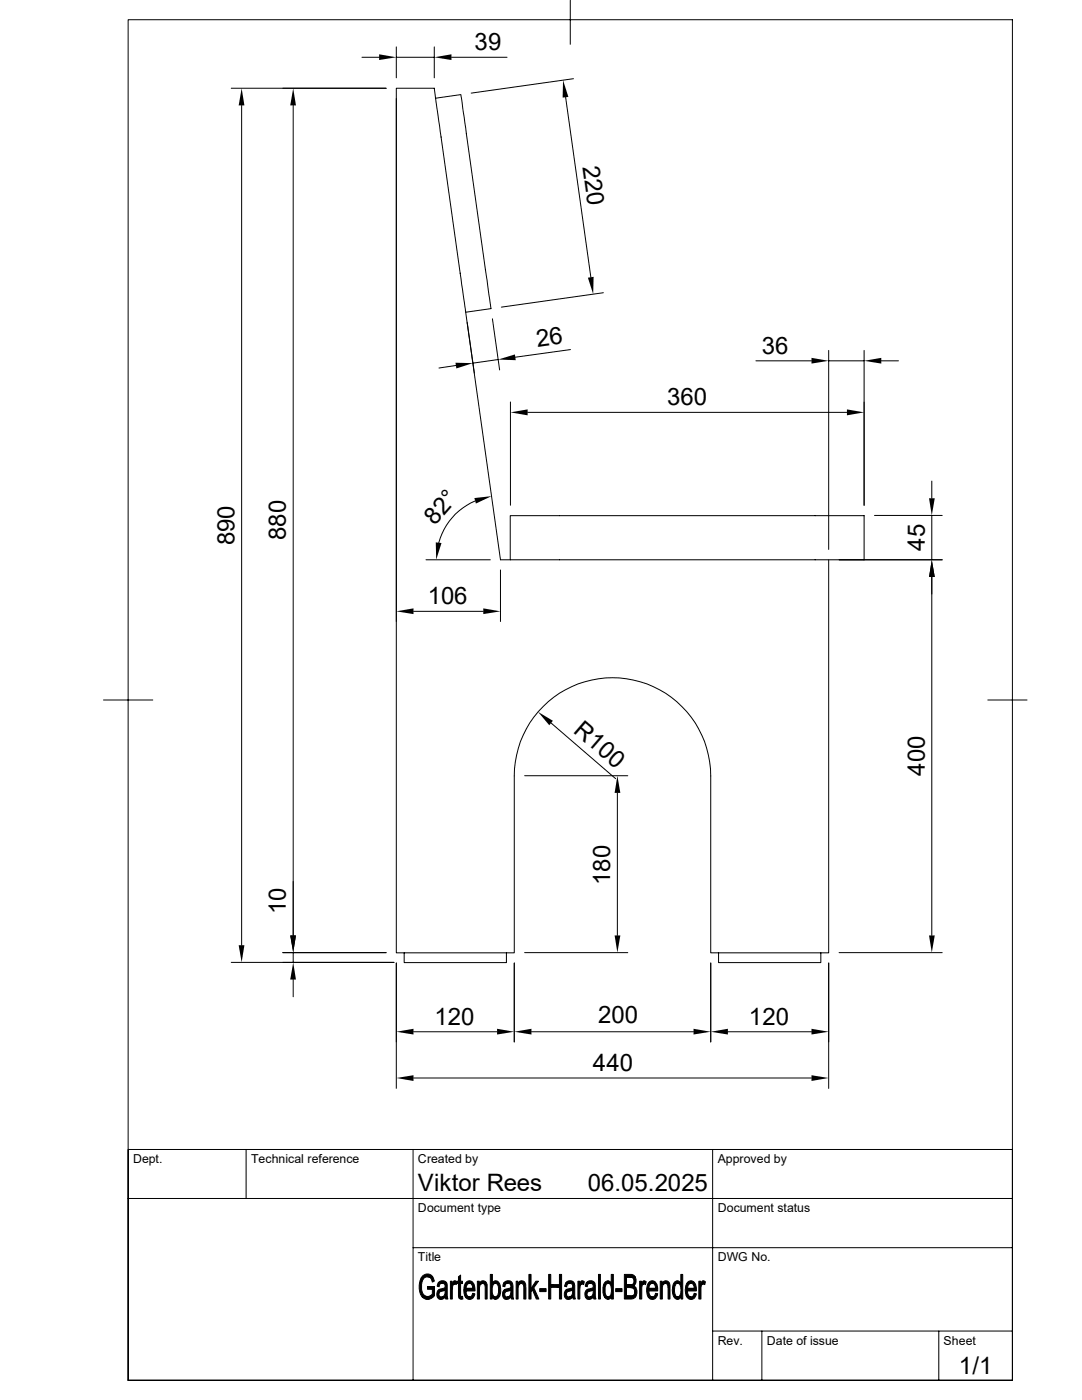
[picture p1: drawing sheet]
<svg xmlns="http://www.w3.org/2000/svg" width="216mm" height="279mm" viewBox="0 0 216 279" stroke-linecap="round" stroke-linejoin="round" font-family="sans-serif">
<g fill="none" stroke="#000" stroke-width=".2">
<path d="M25.6 3.9h176.4v271.6h-176.4zM46.1 17.6h30.9M72.2 11.4h3.4M79.1 19.6v104.4M79.1 9.4v6.1M79.1 11.4h7.6M86.7 9.4v6.1M86.9 19.6l5.1-.6 6 42.6-5.1 .7zM86.9 19.6l-.2-2h-7.6v172.6h23.5v-35.3a19.6 19.6 0 0 1 19.6-19.6 19.6 19.6 0 0 1 19.6 19.6v35.3h23.6v-78.5M90.1 11.4h11.1M112.9 19.4l5 35.9M113.8 0v8.8"/>
<path d="M114.4 15.7l-20.4 2.9M48.2 21v167.6M58.5 21v165.7M120.4 58.4l-20.4 2.9M91 72.9l-3.4 .5M92.9 62.3l7 49.4h1.9M98.3 63.6l1.4 10.2M99.4 71.8l-5 .7M113.8 69.8l-11 1.5M150.8 72h11.1M165.4 69.9v39.7M165.4 72h7"/>
<path d="M172.4 69.9v30.9M175.9 72h3.4M94.8 100a12.7 12.7 0 0 0-7.3 8.3M101.9 80.2v20.6M105.3 82.3h63.7M185.9 96v3.4M85 111.7h12.8M99.9 113.7v10.3M101.8 102.9h70.6v8.8h-70.6zM167.4 111.7h20.6M174.5 102.9h13.5M185.9 102.9v8.8"/>
<path d="M185.9 115.1v71.6M20.7 139.7h9.8M82.5 122h13.9M197.1 139.7h7.8M104.7 154.8h20.6M109.9 144.3l13 11.1M123.2 158.2v28.5M46.1 192.1h32.5M56.4 190.1h20.6M58.5 190.1v2M58.5 195.5v3.4M79.1 192.2v25"/>
<path d="M80.6 190.2v1.9h20.4v-1.9M102.6 192.2v15.7M104.7 190.1h20.6M141.8 192.2v15.7M143.4 190.2v1.9h20.4v-1.9M165.4 192.2v25M167.4 190.1h20.6M82.5 205.9h16.7M82.5 215.1h79.4M106 205.9h32.4M145.2 205.9h16.7M25.6 239.2h176.4"/>
<path d="M49.1 229.4v9.8M82.4 229.4v46.1M142.2 229.4v46.1M202 229.4h-176.4v46.1M82.4 249h119.6M142.2 265.6h59.8M152 265.6v9.9M187.3 265.6v9.9"/>
</g>
<g fill="#000" stroke="#000" stroke-width=".2">
<path d="M84.4 254.6a1.31 1.31 0 0 1 1.9 .2h-1a1.79 1.79 0 0 0-1.2 2.3 1.49 1.49 0 0 0 1.2 1.6h-1.1a3.7 3.7 0 0 1 .2-4.1z" fill-rule="evenodd"/>
<path d="M85.3 254.8h1l.4 .9-.4 .2-.4-.9z" fill-rule="evenodd"/>
<path d="M85.3 256.8h1.4v1.8l-.3 .3a1.45 1.45 0 0 1-2.2-.1l1.3-.1 .8-.5v-.9h-1z" fill-rule="evenodd"/>
<path d="M87.4 256.1h.9a.59 .59 0 0 0-.7 .7l-.4-.1z" fill-rule="evenodd"/>
<path d="M87.3 257.6l.2-.2 1.3 .1a1.28 1.28 0 0 0-1.2 .8 .51 .51 0 0 0 .5 .6h.7a.9 .9 0 0 1-1.2 .3 .9 .9 0 0 1-.4-1.2z" fill-rule="evenodd"/>
<path d="M87.5 255.9a1.01 1.01 0 0 1 1.3-.2 1.01 1.01 0 0 1 .4 1.3l.2 2.2h-.5v-.4h-.6l.5-.5v-.8l-1.3-.1 .7-.2a.53 .53 0 0 0 .6-.5 .53 .53 0 0 0-.5-.6h-.9z" fill-rule="evenodd"/>
<path d="M88.1 258.9l.8-.1-.1 .1z" fill-rule="evenodd"/>
<path d="M89.9 255.7h.3v.5h.5l-.1 .1-.3 .5v2.4h-.4z" fill-rule="evenodd"/>
<path d="M90.6 255.7l.2-.1 .4 .2-.2 .6-.8-.2z" fill-rule="evenodd"/>
<path d="M91.5 254.8l.4-.3v1.2h.4v.5h-.4v2.4l.2 .1h-.6v-.1v-2.4h-.3v-.5h.3z" fill-rule="evenodd"/>
<path d="M91.5 258.7h.8l.1 .5-.5 .1a.45 .45 0 0 1-.4-.6z" fill-rule="evenodd"/>
<path d="M92.8 256.1h.9l-.5 .3-.2 .7h1.7l.1 .2v.3h-1.8l.2 .9 .5 .3h-.8a3 3 0 0 1-.1-2.7z" fill-rule="evenodd"/>
<path d="M93.1 255.8a1.09 1.09 0 0 1 1.2 0 1.09 1.09 0 0 1 .4 1.1v.2h-1.7h1.3l-.1-.6-.2-.3-1.1-.1z" fill-rule="evenodd"/>
<path d="M92.9 258.8h.9l.3-.1 .2-.6 .4 .1a1.01 1.01 0 0 1-.6 1.1 1.01 1.01 0 0 1-1.2-.5z" fill-rule="evenodd"/>
<path d="M95.3 255.7h.3v.5h.5l-.3 .2-.1 .5v2.3h-.4z" fill-rule="evenodd"/>
<path d="M95.7 256.1h.6l-.7 .1z" fill-rule="evenodd"/>
<path d="M96 255.7a.88 .88 0 0 1 1 .2 .88 .88 0 0 1 .2 .9v2.4h-.4v-2.3a.71 .71 0 0 0-.5-.8h-.6z" fill-rule="evenodd"/>
<path d="M97.8 254.3h.5v1.8h.5a1.68 1.68 0 0 0-.5 2l.3 .7h-.4v.4h-.4z" fill-rule="evenodd"/>
<path d="M98.2 258.8h.6l-.5 .1z" fill-rule="evenodd"/>
<path d="M98.5 255.7a1.03 1.03 0 0 1 1.4 1.3v.1a1.87 1.87 0 0 1-.9 2.2l-.4-.1-.3-.3 .5-.1a1.71 1.71 0 0 0 .6-2l-.2-.6-.9-.1z" fill-rule="evenodd"/>
<path d="M100.5 256.1h.8a.53 .53 0 0 0-.5 .7l-.5-.1z" fill-rule="evenodd"/>
<path d="M100.5 257.5h1.4a1.28 1.28 0 0 0-1.2 .8l.3 .5 .9 .1a.92 .92 0 0 1-1.2 .3 .92 .92 0 0 1-.4-1.2z" fill-rule="evenodd"/>
<path d="M100.6 255.9a1.03 1.03 0 0 1 1.3-.2 1.03 1.03 0 0 1 .5 1.2v1.9l.1 .4h-.4l-.1-.4h-.5l.3-.4 .1-.9-1.3-.1 .7-.2a.54 .54 0 0 0 .7-.5 .54 .54 0 0 0-.5-.6h-1z" fill-rule="evenodd"/>
<path d="M101.2 258.9l.8-.1-.1 .1z" fill-rule="evenodd"/>
<path d="M103 255.7h.3v.5h.5l-.3 .3-.1 .5v2.2h-.4z" fill-rule="evenodd"/>
<path d="M103.4 256.1h.6l-.7 .1z" fill-rule="evenodd"/>
<path d="M103.7 255.7a.88 .88 0 0 1 1 .2 .88 .88 0 0 1 .2 .9v2.4h-.4v-2.3a.71 .71 0 0 0-.5-.8h-.6z" fill-rule="evenodd"/>
<path d="M105.5 254.3h.5v2.8l.3 .3-.3 .5v1.3h-.5z" fill-rule="evenodd"/>
<path d="M106.9 255.7h.5l-.9 1.3 1 2.2h-.5l-.7-1.8-.3-.3z" fill-rule="evenodd"/>
<path d="M107.7 257.2h1.3v.6h-1.3z" fill-rule="evenodd"/>
<path d="M109.5 254.3h.4v2.1l1.7 .5h-1.7v2.3h-.4z" fill-rule="evenodd"/>
<path d="M111.6 254.3h.5v4.9h-.5v-2.3l-1.7-.5h1.7z" fill-rule="evenodd"/>
<path d="M112.9 256.1h.8a.59 .59 0 0 0-.6 .7l-.5-.1z" fill-rule="evenodd"/>
<path d="M112.9 257.5h1.3a1.28 1.28 0 0 0-1.2 .8 .52 .52 0 0 0 .5 .6h.7a.92 .92 0 0 1-1.2 .3 .92 .92 0 0 1-.4-1.2z" fill-rule="evenodd"/>
<path d="M113.1 255.8a1.03 1.03 0 0 1 1.2 0 1.03 1.03 0 0 1 .4 1.2l.1 2.2h-.4l-.1-.4h-.5l.4-.5 .1-.8-1.4-.1 .8-.2a.53 .53 0 0 0 .6-.5 .53 .53 0 0 0-.6-.6h-.8z" fill-rule="evenodd"/>
<path d="M113.5 258.9l.8-.1-.1 .1z" fill-rule="evenodd"/>
<path d="M115.3 255.7h.4v.5h.5l-.3 .2-.2 .4v2.4h-.4z" fill-rule="evenodd"/>
<path d="M116 255.7h.5v.7l-.8-.2z" fill-rule="evenodd"/>
<path d="M117 256.1h.8a.59 .59 0 0 0-.6 .7l-.4-.1z" fill-rule="evenodd"/>
<path d="M116.9 257.6l.2-.2 1.2 .1a1.28 1.28 0 0 0-1.2 .8 .51 .51 0 0 0 .5 .6h.7a.92 .92 0 0 1-1.2 .3 .92 .92 0 0 1-.4-1.2z" fill-rule="evenodd"/>
<path d="M117.2 255.8a1.03 1.03 0 0 1 1.2 0 1.03 1.03 0 0 1 .4 1.2l.1 2.2h-.4l-.1-.4h-.5l.4-.5 .1-.8-1.3-.1 .7-.2a.53 .53 0 0 0 .6-.5 .53 .53 0 0 0-.5-.6h-.9z" fill-rule="evenodd"/>
<path d="M117.6 258.9l.8-.1-.1 .1z" fill-rule="evenodd"/>
<path d="M119.4 254.3h.4v4.9h-.4z" fill-rule="evenodd"/>
<path d="M120.7 255.9a.7 .7 0 0 1 .7-.3 .7 .7 0 0 1 .6 .5h-.7a1.34 1.34 0 0 0-.6 1.7l.1 .5a.57 .57 0 0 0 .6 .5h-.8a3.2 3.2 0 0 1 .1-2.9z" fill-rule="evenodd"/>
<path d="M120.6 258.8h1.4a.73 .73 0 0 1-.7 .5 .73 .73 0 0 1-.7-.5z" fill-rule="evenodd"/>
<path d="M122 254.3h.4v4.9h-.4v-.4h-.5a2.08 2.08 0 0 0 0-2.6l-.2-.1h.7z" fill-rule="evenodd"/>
<path d="M122.9 257.2h1.2v.6h-1.2z" fill-rule="evenodd"/>
<path d="M124.6 254.3l1.6 .1 .6 .5h-1.8v1.5l1.6 .1-.2 .1 .5 .4h-1.9v1.7h1.9l-.5 .5h-1.8z" fill-rule="evenodd"/>
<path d="M125.7 254.9h1.1l.1 .4v.6l-.3 .6-1.6-.1h.7a.74 .74 0 0 0 .8-.8 .74 .74 0 0 0-.8-.7z" fill-rule="evenodd"/>
<path d="M125.8 257h1.1l.2 .6v.5l-.2 .6h-1.9h.9a.85 .85 0 0 0 .7-.9 .85 .85 0 0 0-.8-.8z" fill-rule="evenodd"/>
<path d="M127.6 255.7h.4v.5h.5l-.3 .3-.1 .4v2.3h-.5z" fill-rule="evenodd"/>
<path d="M128.2 255.8l.1-.1a.43 .43 0 0 1 .6 .1l-.1 .6-.8-.2z" fill-rule="evenodd"/>
<path d="M129.3 256.1h.9l-.5 .3-.2 .7h1.7v.5h-1.7l.2 .9 .5 .3h-.9a3.2 3.2 0 0 1 0-2.7z" fill-rule="evenodd"/>
<path d="M129.5 255.9a1.02 1.02 0 0 1 1.2-.1 1.02 1.02 0 0 1 .5 1v.3h-1.7h1.3l-.2-.8-.3-.2h-.9z" fill-rule="evenodd"/>
<path d="M129.3 258.8h1l.3-.2 .2-.5 .4 .1a1.03 1.03 0 0 1-.7 1.1 1.03 1.03 0 0 1-1.2-.5z" fill-rule="evenodd"/>
<path d="M131.7 255.7h.4v.5h.4l-.3 .7v2.3h-.5z" fill-rule="evenodd"/>
<path d="M132.2 256.1h.6l-.7 .1z" fill-rule="evenodd"/>
<path d="M132.3 255.8a.84 .84 0 0 1 1-.1 .84 .84 0 0 1 .4 1v2.5h-.4v-2.5l-.3-.5-.8-.1z" fill-rule="evenodd"/>
<path d="M134.5 255.9a.73 .73 0 0 1 .7-.3 .73 .73 0 0 1 .6 .5h-.6a1.23 1.23 0 0 0-.6 1.4l.1 .8a.57 .57 0 0 0 .6 .5h-.8a3.1 3.1 0 0 1 0-2.9z" fill-rule="evenodd"/>
<path d="M134.5 258.8h1.4a.73 .73 0 0 1-.7 .5 .73 .73 0 0 1-.7-.5z" fill-rule="evenodd"/>
<path d="M135.8 254.3h.4v4.9h-.3v-.4h-.5a2.01 2.01 0 0 0 0-2.6l-.2-.1h.6z" fill-rule="evenodd"/>
<path d="M137 256.1h.9l-.5 .3-.2 .7h1.7l.1 .3-.1 .2h-1.7l.2 .9 .5 .3h-.8a3 3 0 0 1-.1-2.7z" fill-rule="evenodd"/>
<path d="M137.2 255.9a1.02 1.02 0 0 1 1.2-.1 1.02 1.02 0 0 1 .5 1v.3h-1.7h1.3l-.2-.8-.3-.2h-.9z" fill-rule="evenodd"/>
<path d="M137.1 258.8h.9l.3-.1 .2-.6 .4 .1a1.01 1.01 0 0 1-.6 1.1 1.01 1.01 0 0 1-1.2-.5z" fill-rule="evenodd"/>
<path d="M139.4 255.7h.4v.5h.5a.93 .93 0 0 0-.4 1.2v1.8h-.5z" fill-rule="evenodd"/>
<path d="M140 255.8l.1-.1a.43 .43 0 0 1 .7 .1l-.2 .6-.8-.2z" fill-rule="evenodd"/>
</g>
<g fill="#000">
<path d="M75.6 10.8l3.5 .6-3.5 .6zM86.7 11.4l3.4-.6v1.2zM112.4 16l1 3.3-1.1 .2zM48.2 17.6l.6 3.4h-1.2zM58.5 17.6l.6 3.4h-1.2zM117.3 55.4l1.1-.2v3.5zM90.9 72.4l3.5 .1-3.3 1zM99.4 71.8l3.3-1.1 .2 1.2zM161.9 71.4l3.5 .6-3.5 .6zM172.4 72l3.5-.6v1.2zM94.7 99.4l3.4-.4-3.1 1.5zM101.9 82.3l3.4-.6v1.2z"/>
<path d="M169 81.7l3.4 .6-3.4 .6zM185.4 99.4h1.1l-.6 3.5zM87 108.2l1.1 .2-1.1 3.3zM185.9 111.7l.6 3.4h-1.1zM79.1 122l3.4-.6v1.2zM96.4 121.4l3.5 .6-3.5 .6zM107.4 142.1l2.9 1.7-.7 .9zM123.2 154.8l.6 3.4h-1.2zM47.6 188.6h1.2l-.6 3.5zM58.5 192.1l.6 3.4h-1.2zM57.9 186.7h1.2l-.6 3.4zM122.6 186.7h1.2l-.6 3.4z"/>
<path d="M185.4 186.7h1.1l-.6 3.4zM79.1 205.9l3.4-.6v1.2zM79.1 215.1l3.4-.5v1.1zM99.2 205.3l3.4 .6-3.4 .6zM102.6 205.9l3.4-.6v1.2zM138.4 205.3l3.4 .6-3.4 .6zM141.8 205.9l3.4-.6v1.2zM161.9 205.3l3.5 .6-3.5 .6zM161.9 214.6l3.5 .5-3.5 .6z"/>
</g>
<g font-size="4.8">
<text x="94.7" y="10">39</text>
<text x="116.2" y="33.2" transform="rotate(82 116.2 33.2)">220</text>
<text x="107.2" y="69.2" transform="rotate(-8 107.2 69.2)">26</text>
<text x="152" y="70.6">36</text>
<text x="133.1" y="80.9">360</text>
<text x="57.1" y="107.8" transform="rotate(-90 57.1 107.8)">880</text>
<text x="86.8" y="105" transform="rotate(-49 86.8 105)">82°</text>
<text x="46.8" y="108.8" transform="rotate(-90 46.8 108.8)">890</text>
<text x="184.5" y="109.9" transform="rotate(-90 184.5 109.9)">45</text>
<text x="85.3" y="120.6">106</text>
<text x="114.3" y="146.1" transform="rotate(41 114.3 146.1)">R100</text>
<text x="184.5" y="154.8" transform="rotate(-90 184.5 154.8)">400</text>
<text x="121.8" y="176.6" transform="rotate(-90 121.8 176.6)">180</text>
<text x="57.1" y="182.4" transform="rotate(-90 57.1 182.4)">10</text>
<text x="86.7" y="204.5">120</text>
<text x="119.3" y="204.1">200</text>
<text x="149.4" y="204.5">120</text>
<text x="118.3" y="213.7">440</text>
<text x="83.4" y="237.7">Viktor Rees</text>
<text x="117.3" y="237.7">06.05.2025</text>
<text x="191.3" y="274.2">1/1</text>
</g>
<g font-size="2.5">
<text x="26.5" y="232.1">Dept.</text>
<text x="50.1" y="232.1">Technical reference</text>
<text x="83.4" y="232.1">Created by</text>
<text x="143.2" y="232.1">Approved by</text>
<text x="83.4" y="241.9">Document type</text>
<text x="143.2" y="241.9">Document status</text>
<text x="83.4" y="251.8">Title</text>
<text x="143.2" y="251.8">DWG No.</text>
<text x="143.2" y="268.4">Rev.</text>
<text x="153" y="268.4">Date of issue</text>
<text x="188.3" y="268.4">Sheet</text>
</g>
</svg>
